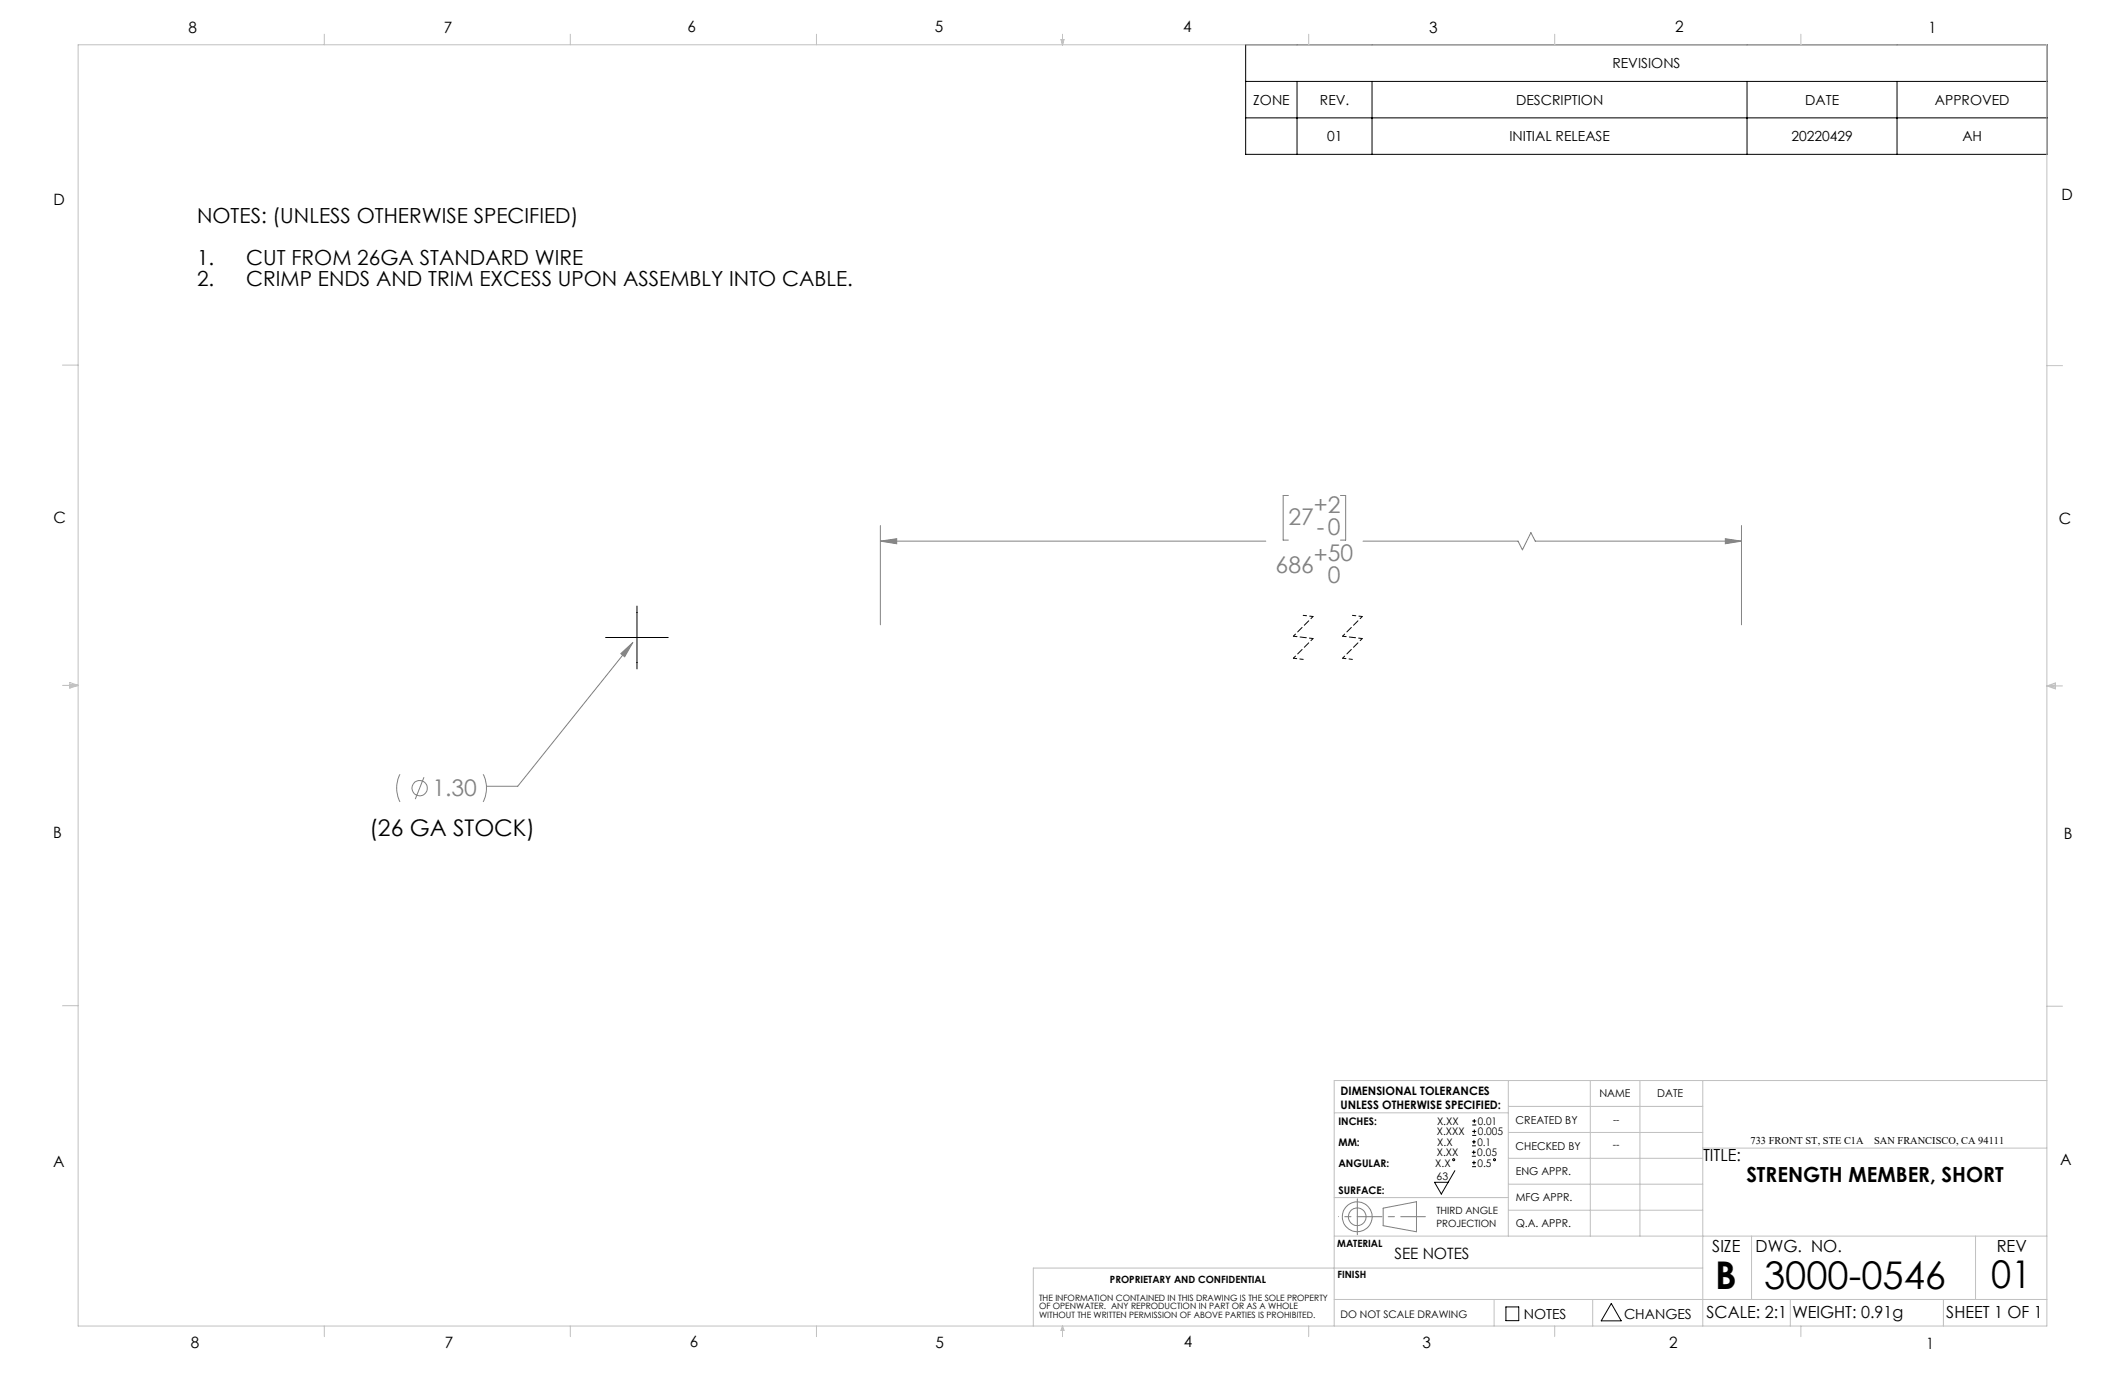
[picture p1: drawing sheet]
<svg xmlns="http://www.w3.org/2000/svg" width="432mm" height="279mm" viewBox="0 0 432 279" stroke-linecap="round" stroke-linejoin="round" font-family="sans-serif">
<g fill="none" stroke="#808080" stroke-width=".2">
<path d="M178.9 106.8v20.2M178.9 110h78.3M178.9 110l3.3-.5v1zM261.8 100.7h-1.1v9h1.1M272.4 100.7h1v9h-1M277 110h31.5l.9 1.7 1.7-3.5 .9 1.8h41.9M350.6 109.5l3.3 .5-3.3 .5zM353.9 106.8v20.2M126.2 132.8l2.4-2.2-1.7 2.9zM128.6 130.6l-23.4 29.2h-6.4M81.3 157.3a6.2 6.2 0 0 0 0 5.6M86.1 157.9l-1.7 4.5"/>
<path d="M98.2 157.3a6.2 6.2 0 0 1 0 5.6M281.1 245.5l6.7-1.3v6.1l-6.7-1.2z"/>
<circle cx="85.3" cy="160.2" r="1.55"/>
<circle cx="275.8" cy="247.3" r="1.8"/>
<circle cx="275.8" cy="247.3" r="3"/>
</g>
<g fill="none" stroke="#000" stroke-width=".2">
<path d="M253.1 9.1h162.9v22.3h-162.9zM253.1 16.5h162.9M263.6 16.5v14.9M278.8 16.5v14.9M355 16.5v14.9M385.5 16.5v14.9M253.1 24h162.9M123 129.5h12.8M129.4 123.2v12.7M295.6 237.9l-2.7 4.7-1.4-2.4h2.8M299.1 234.9h.8M299.1 234.1h.8"/>
<path d="M299.1 232.8h.8M299.1 232h.8M299.1 237.1h.8M299.1 236.3h.8M299.2 228.6h.8M299.2 227.8h.8M299.2 230.7h.8M299.2 229.9h.8M299.5 233.8v.8M299.5 231.6v.8M299.5 235.9v.8M299.6 227.4v.8"/>
<path d="M299.6 229.5v.8M306 265.6h2.6v2.8h-2.6zM327.4 264.9l2 3.5h-4z"/>
<circle cx="295.4" cy="235.7" r=".2"/>
<circle cx="303.7" cy="235.7" r=".2"/>
</g>
<path d="M262.8 133.8l2 .2M264.8 125l2 .3M272.8 133.8l2 .2M274.8 125l2 .3" fill="none" stroke="#000" stroke-width=".2" stroke-dasharray="1.3 .6" stroke-dashoffset=".6"/>
<path d="M266.8 125.3l-4 4M266.8 129.8l-4 4M276.8 125.3l-4 4M276.8 129.8l-4 4" fill="none" stroke="#000" stroke-width=".2" stroke-dasharray="1.3 .6" stroke-dashoffset=".7"/>
<path d="M262.8 129.3l4 .5M272.8 129.3l4 .5" fill="none" stroke="#000" stroke-width=".2" stroke-dasharray="1.3 .6" stroke-dashoffset=".5"/>
<path d="M275.8 247.2h13.8" fill="none" stroke="#808080" stroke-width=".2" stroke-dasharray="15.2 1.3 1.3 1.3" stroke-dashoffset="10.2"/>
<path d="M275.8 247.2v-3.6M275.8 247.2v3.7" fill="none" stroke="#808080" stroke-width=".2" stroke-dasharray="15.2 1.3 1.3 1.3"/>
<path d="M275.8 247.2h-3.8" fill="none" stroke="#808080" stroke-width=".2" stroke-dasharray="15.2 1.3 1.3 1.3" stroke-dashoffset="15.2"/>
<g fill="none" stroke="#c0c0c0" stroke-width=".2">
<path d="M15.9 9.1h400v260.4h-400zM65.9 6.9v2.2M115.9 6.9v2.2M165.9 6.9v2.2M215.6 8h.6l-.3 1.1zM215.7 8l.2 1.1M215.9 6.9v2.2M216 8l-.1 1.1M265.9 6.9v2.2M315.9 6.9v2.2M365.9 6.9v2.2M12.7 74.2h3.2"/>
<path d="M415.9 74.3h3.2M12.7 139.3h3.2M14.2 139.1l1.7 .2M14.2 138.7l1.7 .6-1.7 .5zM15.9 139.3l-1.7 .3M415.9 139.4h3.2M415.9 139.4l1.8-.6v1.2zM415.9 139.4l1.8 .3M417.7 139.2l-1.8 .2M12.7 204.4h3.2M306.5 219.6v31.6M323.1 219.6v31.6"/>
<path d="M333.2 219.6v31.6M346 219.6v49.9M415.9 204.5h3.2M415.9 219.6h-144.8v49.9M271.1 226.1h35.4M306.5 235.4h39.5M306.5 230.1h39.5M306.5 224.8h39.5M346 233.3h69.9M271.1 251.2h144.8M271.1 243.3h35.4M306.5 245.9h39.5"/>
<path d="M306.5 240.6h39.5M346 257.7h-136v11.8M355.9 251.2v12.9M401.4 251.2v12.9M65.9 269.5v2.1M115.9 269.5v2.1M165.9 269.5v2.1M215.9 269.5v2.1M215.9 269.5l.3 .8h-.6zM265.9 269.5v2.1M271.1 264.1h144.8M303.6 264.1v5.4"/>
<path d="M315.9 269.5v2.1M323.6 264.1v5.4M363.8 264.1v5.4M365.9 269.5v2.1M394.9 264.1v5.4"/>
</g>
<g fill="#808080">
<path d="M126.2 132.8l2.4-2.2-1.7 2.9z"/>
<path d="M178.9 110l3.3-.5v1zM350.6 109.5l3.3 .5-3.3 .5z"/>
</g>
<g font-size="7.8">
<text x="348.5" y="261.9">B</text>
<text x="358.5" y="261.9">3000-0546</text>
<text x="404.6" y="261.8">01</text>
</g>
<g font-size="4.7" fill="#808080">
<text x="261.8" y="106.7">27</text>
<text x="267" y="104.2">+2</text>
<text x="267.6" y="108.7">-0</text>
<text x="259.2" y="116.5">686</text>
<text x="267" y="114.4">+50</text>
<text x="269.8" y="118.5">0</text>
<text x="87.9" y="161.8">1.30</text>
</g>
<text font-size="4.7" x="75.1" y="169.8">(26 GA STOCK)</text>
<g font-size="4.2">
<text x="40.1" y="45.4">NOTES: (UNLESS OTHERWISE SPECIFIED)</text>
<text x="40.1" y="53.8">1.</text>
<text x="50.1" y="53.8">CUT FROM 26GA STANDARD WIRE</text>
<text x="40.1" y="58.1">2.</text>
<text x="50.1" y="58.1">CRIMP ENDS AND TRIM EXCESS UPON ASSEMBLY INTO CABLE.</text>
<text x="354.9" y="240.3">STRENGTH MEMBER, SHORT</text>
</g>
<g font-size="3.4">
<text x="346.1" y="235.9">TITLE:</text>
<text x="347.9" y="254.3">SIZE</text>
<text x="356.7" y="254.4">DWG. NO.</text>
<text x="405.7" y="254.5">REV</text>
<text x="346.8" y="267.9">SCALE: 2:1</text>
<text x="364.2" y="267.9">WEIGHT: 0.91g</text>
<text x="395.5" y="267.9">SHEET 1 OF 1</text>
</g>
<g font-size="3.2">
<text x="38.3" y="6.7">8</text>
<text x="90.2" y="6.7">7</text>
<text x="139.7" y="6.5">6</text>
<text x="190" y="6.5">5</text>
<text x="240.4" y="6.5">4</text>
<text x="290.4" y="6.7">3</text>
<text x="340.4" y="6.5">2</text>
<text x="391.9" y="6.7">1</text>
<text x="10.9" y="41.6">D</text>
<text x="418.9" y="40.7">D</text>
<text x="10.9" y="106.3">C</text>
<text x="418.4" y="106.4">C</text>
<text x="10.8" y="170.2">B</text>
<text x="419.4" y="170.6">B</text>
<text x="10.8" y="237.2">A</text>
<text x="418.6" y="236.8">A</text>
<text x="283.3" y="255.9">SEE NOTES</text>
<text x="38.8" y="273.8">8</text>
<text x="90.4" y="273.8">7</text>
<text x="140.2" y="273.8">6</text>
<text x="190.1" y="273.9">5</text>
<text x="240.5" y="273.8">4</text>
<text x="289" y="273.9">3</text>
<text x="339.1" y="273.8">2</text>
<text x="391.4" y="274.1">1</text>
</g>
<g font-size="2.8">
<text x="327.6" y="13.9">REVISIONS</text>
<text x="254.7" y="21.3">ZONE</text>
<text x="268.2" y="21.3">REV.</text>
<text x="308.1" y="21.3">DESCRIPTION</text>
<text x="366.8" y="21.3">DATE</text>
<text x="393.2" y="21.3">APPROVED</text>
<text x="269.7" y="28.7">01</text>
<text x="306.7" y="28.7">INITIAL RELEASE</text>
<text x="364" y="28.7">20220429</text>
<text x="398.7" y="28.7">AH</text>
<text x="309.6" y="268">NOTES</text>
<text x="330" y="268">CHANGES</text>
</g>
<g font-size="2.4">
<text x="272.4" y="222.5">DIMENSIONAL TOLERANCES</text>
<text x="272.4" y="225.3">UNLESS OTHERWISE SPECIFIED:</text>
</g>
<g font-size="2.2">
<text x="325" y="222.9">NAME</text>
<text x="336.8" y="222.9">DATE</text>
<text x="308" y="233.6">CHECKED BY</text>
<text x="308" y="228.4">CREATED BY</text>
<text x="308" y="238.8">ENG APPR.</text>
<text x="308" y="244">MFG APPR.</text>
<text x="308" y="249.3">Q.A. APPR.</text>
</g>
<g font-size="2.1">
<text x="272" y="228.6">INCHES:</text>
<text x="272" y="232.8">MM:</text>
<text x="292" y="230.7">X.XXX</text>
<text x="292" y="228.6">X.XX</text>
<text x="292.1" y="232.8">X.X</text>
<text x="300.2" y="232.8">0.1</text>
<text x="300.3" y="228.6">0.01</text>
<text x="300.3" y="230.7">0.005</text>
<text x="327.8" y="233.4">--</text>
<text x="355.7" y="232.4">733 FRONT ST, STE C1A</text>
<text x="380.8" y="232.4">SAN FRANCISCO, CA 94111</text>
<text x="272" y="237">ANGULAR:</text>
<text x="291.6" y="237">X.X</text>
<text x="291.9" y="239.8">63</text>
<text x="292" y="234.9">X.XX</text>
<text x="300.2" y="234.9">0.05</text>
<text x="300.2" y="237">0.5</text>
<text x="272" y="242.6">SURFACE:</text>
<text x="272.4" y="267.8">DO NOT SCALE DRAWING</text>
</g>
<g font-size="2">
<text x="327.8" y="228.3">--</text>
<text x="291.9" y="246.8">THIRD ANGLE</text>
<text x="291.9" y="249.3">PROJECTION</text>
<text x="271.7" y="253.4">MATERIAL</text>
<text x="225.5" y="260.6">PROPRIETARY AND CONFIDENTIAL</text>
<text x="271.8" y="259.7">FINISH</text>
</g>
<g font-size="1.8">
<text x="211.1" y="264.3">THE INFORMATION CONTAINED IN THIS DRAWING IS THE SOLE PROPERTY</text>
<text x="211.1" y="266.1">OF OPENWATER. ANY REPRODUCTION IN PART OR AS A WHOLE</text>
<text x="211.1" y="267.8">WITHOUT THE WRITTEN PERMISSION OF ABOVE PARTIES IS PROHIBITED.</text>
</g>
</svg>
